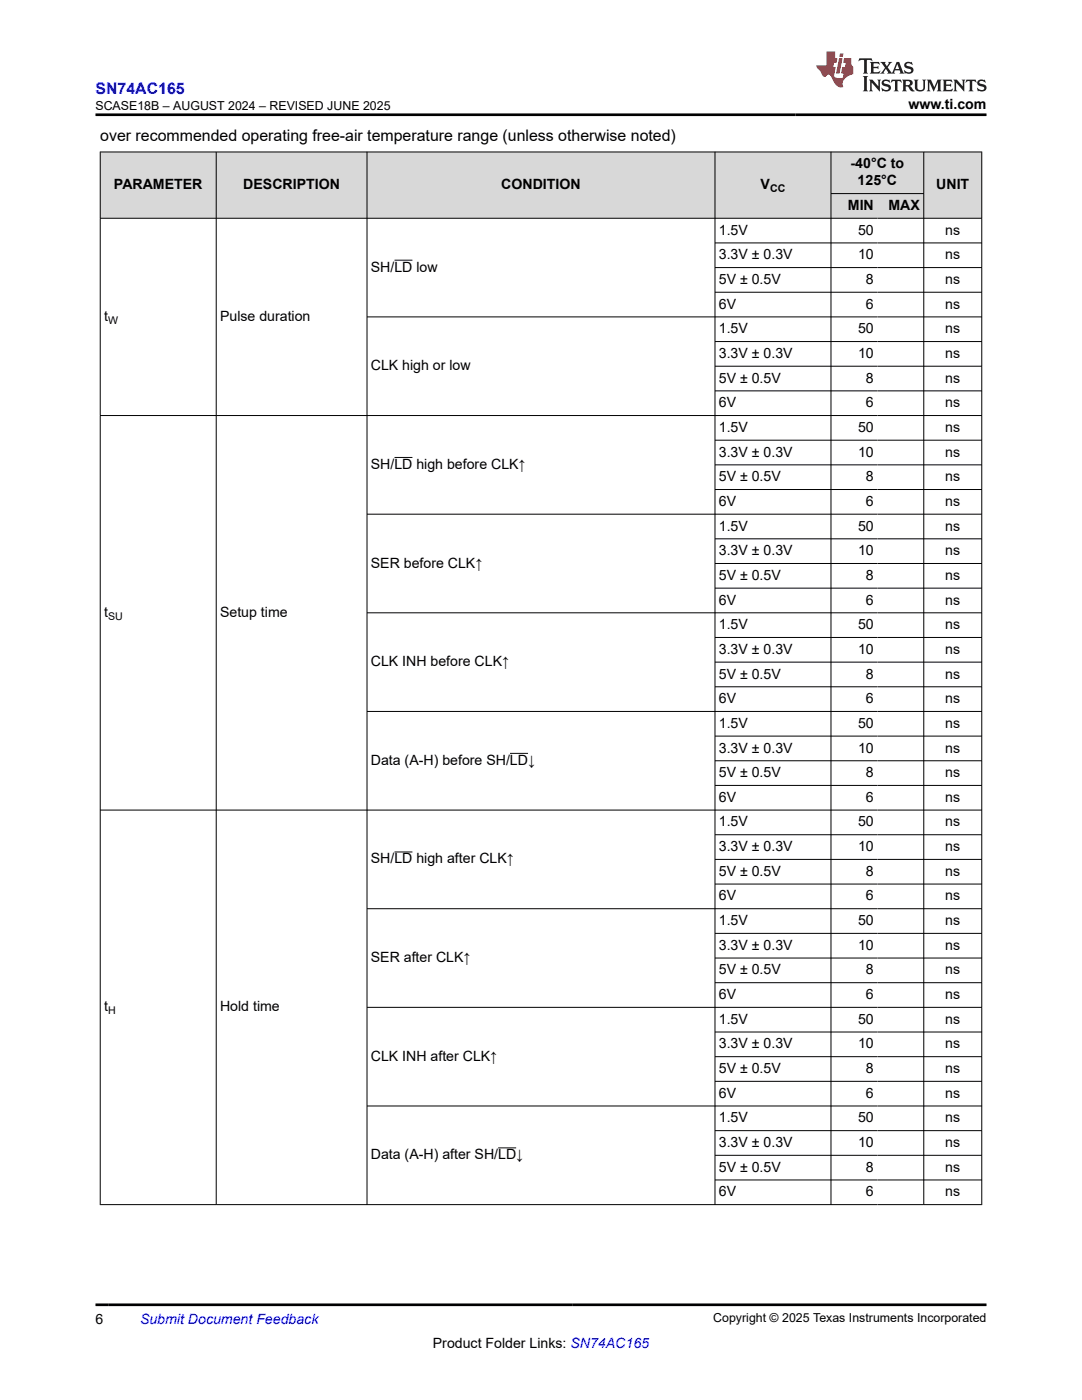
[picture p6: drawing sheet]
<svg xmlns="http://www.w3.org/2000/svg" width="216mm" height="279mm" viewBox="0 0 216 279" stroke-linecap="round" stroke-linejoin="round" font-family="sans-serif">
<g fill="#d8d8d8">
<path d="M20 30.3h175.9v8.3h-175.9z" fill-rule="evenodd"/>
<path d="M20.1 30.4h23v13.1h-23z" fill-rule="evenodd"/>
<path d="M43.2 30.4h30v13.1h-30z" fill-rule="evenodd"/>
<path d="M73.3 30.4h69.3v13.1h-69.3z" fill-rule="evenodd"/>
<path d="M142.7 30.4h23.1v13.1h-23.1z" fill-rule="evenodd"/>
<path d="M165.9 30.4h18.4v8.2h-18.4z" fill-rule="evenodd"/>
<path d="M184.4 30.4h11.4v13.1h-11.4z" fill-rule="evenodd"/>
<path d="M165.9 38.7h9.2v4.8h-9.2z" fill-rule="evenodd"/>
<path d="M175.1 38.7h9.2v4.8h-9.2z" fill-rule="evenodd"/>
</g>
<g fill="none" stroke="#000" stroke-width=".2">
<path d="M19.9 30.3h176.1M20 30.3v210.2M43.1 30.3v210.2M73.2 30.3v210.2M142.7 30.3v210.2M165.8 30.3v210.2M165.8 38.6h18.6M184.3 30.3v210.2M195.9 30.3v210.2M19.9 43.6h176.1M78.7 51.9h3.6M142.7 48.5h53.3"/>
<path d="M142.7 53.4h53.3M142.7 58.3h53.3M73.2 63.2h122.8M142.7 68.2h53.3M142.7 73.1h53.3M142.7 78h53.3M19.9 82.9h176.1M78.7 91.3h3.6M142.7 87.9h53.3M142.7 92.8h53.3M142.7 97.7h53.3M142.7 107.5h53.3"/>
<path d="M142.7 112.5h53.3M142.7 117.4h53.3M196 102.6h-122.8M73.2 122.3h122.8M142.7 127.2h53.3M142.7 132.1h53.3M142.7 137.1h53.3M73.2 142h122.8M101.8 150.3h3.6M142.7 146.9h53.3M142.7 151.8h53.3M142.7 156.7h53.3"/>
<path d="M19.9 161.7h176.1M78.7 170h3.6M142.7 166.6h53.3M142.7 171.5h53.3M142.7 176.4h53.3M73.2 181.4h122.8M142.7 186.3h53.3M142.7 191.2h53.3M142.7 196.1h53.3M142.7 206h53.3M142.7 210.9h53.3M142.7 215.8h53.3"/>
<path d="M196 201h-122.8M99.4 229.1h3.6M142.7 225.6h53.3M142.7 230.6h53.3M142.7 235.5h53.3M196 220.7h-122.8M19.9 240.4h176.1"/>
</g>
<path d="M171.5 11.6l-.2 .6 .5-.2h.6v.1v2.2l-.2 .4h1l-.2-.4v-2.2v-.1h.5l.6 .2-.2-.6zM173.6 12.4l.2 .3v1.6l-.2 .4h1.9l.1-.6a1.08 1.08 0 0 1-1.3 .2v-.7h.6l.4 .2v-.7l-.4 .2h-.6v-.5l.2-.2a1 1 0 0 1 1 .3l-.1-.5zM175.7 12.4l.9 1.1-1 1.2h.9l-.2-.2 .5-.8 .4 .8-.2 .2h1.6l-.2-.2 .2-.5h.9l.1 .5-.1 .2h.9l-.2-.4-.8-1.9h-.5l-.9 2.1-.9-1.1 .9-1h-.8l.2 .2-.4 .6-.4-.6 .2-.2zM179 12.8l.4 1h-.7zM180.7 12.5a.65 .65 0 0 0-.2 .7 .65 .65 0 0 0 .6 .5l.6 .1 .1 .3a.79 .79 0 0 1-.7 .4 .79 .79 0 0 1-.7-.5l.1 .7 .2-.1a.93 .93 0 0 0 1.1 0 .93 .93 0 0 0 .4-.9 1.46 1.46 0 0 0-1.2-.6l-.1-.3a1.09 1.09 0 0 1 1.2 .2l-.2-.6-.1 .1-.5-.2zM172.2 15.2l.2 .4v2.2l-.2 .4h1l-.2-.4v-2.2l.2-.4zM173.4 15.9l.2 .4v1.5l-.2 .4h.8l-.3-.4 .1-1.3 1.6 1.8v-2l.2-.4h-.7l.1 .2 .1 1.1-1.2-1.3zM176.2 16a.65 .65 0 0 0-.2 .8 .65 .65 0 0 0 .6 .4l.6 .2 .1 .2a.79 .79 0 0 1-.7 .4 .79 .79 0 0 1-.7-.5l.1 .7 .2-.1a.93 .93 0 0 0 1.1 .1 .93 .93 0 0 0 .4-1 1.46 1.46 0 0 0-1.2-.5l-.1-.4a1.09 1.09 0 0 1 1.2 .2l-.1-.6-.2 .1-.5-.1zM177.9 15.9l-.1 .6a.63 .63 0 0 1 .8-.3v1.6l-.3 .4h1l-.2-.4v-1.6a.66 .66 0 0 1 .8 .3l-.1-.6zM180 15.9l.2 .4v1.5l-.2 .4h1l-.2-.2-.1-.7h.5l.1 .2a.79 .79 0 0 0 1.2 .6l-1-.9a.61 .61 0 0 0 .6-.6 .61 .61 0 0 0-.5-.7zM180.8 16.2h.1a.47 .47 0 0 1 .5 .1 .47 .47 0 0 1 .1 .5l-.1 .1-.7 .1zM182.3 15.9l.2 .2a2.27 2.27 0 0 0 .4 2 1.04 1.04 0 0 0 1.7-.7v-1.3l.2-.2h-.8l.2 .4v1.1a.6 .6 0 0 1-.6 .6 .6 .6 0 0 1-.6-.6v-1.1l.3-.4zM184.9 15.9l.2 .4v1.5l-.2 .4h.8l-.3-.4v-1.4l.9 1.9 .9-1.9v1.4l-.3 .4h1l-.2-.4v-1.5l.2-.4h-.8l-.7 1.5-.6-1.5zM188.1 15.9l.2 .4v1.5l-.2 .4h1.9l.1-.6a1.09 1.09 0 0 1-1.3 .2v-.7h.6l.4 .2v-.6l-.4 .2h-.6v-.6l.2-.1a1.01 1.01 0 0 1 1 .3l-.1-.6zM190.2 15.9l.3 .4v1.5l-.3 .4h.8l-.2-.4v-1.3l1.6 1.8v-2l.2-.4h-.7l.2 .2v1.1l-1.2-1.3zM192.8 15.9l-.1 .6a.63 .63 0 0 1 .8-.3v1.6l-.3 .4h1l-.2-.4v-1.6a.66 .66 0 0 1 .8 .3l-.1-.6zM195.2 16a.65 .65 0 0 0-.2 .8 .65 .65 0 0 0 .6 .4l.6 .2 .2 .2a.79 .79 0 0 1-.7 .4 .79 .79 0 0 1-.7-.5l.1 .7 .2-.1a.93 .93 0 0 0 1 .1 .93 .93 0 0 0 .5-1 1.46 1.46 0 0 0-1.3-.5v-.4a1.09 1.09 0 0 1 1.2 .2l-.2-.6-.2 .1-.5-.1z" fill="#231f20"/>
<path d="M164.9 10.3v2.7h-2l.1 .4 .8 1a.95 .95 0 0 0 1 .9 .59 .59 0 0 1 .5-.4 .59 .59 0 0 1 .5 .3l.4 .8a1.59 1.59 0 0 0 2.1 1.4 1.61 1.61 0 0 1 1-2.3l1-.3-.1-1.5a1.59 1.59 0 0 1-.3-1.7h-1.5l-.2 .9h.6l-.2 .9h-.5l-.2 .9v.3l.4 .1-.1 .9h-.7a.73 .73 0 0 1-1-.7l.3-1.5h-.5l.1-.9h.5l.2-.9h-.5v-1.3zM167.4 11.6l-.6 3.1h.7l.6-3.1zM167.6 10.7l-.1 .6h.7l.1-.6z" fill="#ed1c24"/>
<path d="M19 22.9h177.8M19 260.4h177.8" fill="none" stroke="#000" stroke-width=".53"/>
<text font-size="3.2" fill="#00f" x="19" y="18.7">SN74AC165</text>
<text font-size="3.2" x="20" y="28.2">over recommended operating free-air temperature range (unless otherwise noted)</text>
<g font-size="2.8">
<text x="181.3" y="21.8">www.ti.com</text>
<text x="169.7" y="33.6">-40°C to</text>
<text x="22.7" y="37.8">PARAMETER</text>
<text x="48.5" y="37.8">DESCRIPTION</text>
<text x="100" y="37.8">CONDITION</text>
<text x="151.8" y="37.8">V</text>
<text x="169.2" y="41.9">MIN</text>
<text x="171.1" y="37">125°C</text>
<text x="177.3" y="41.9">MAX</text>
<text x="186.8" y="37.8">UNIT</text>
<text x="143.4" y="46.8">1.5V</text>
<text x="171.2" y="46.8">50</text>
<text x="188.6" y="46.8">ns</text>
<text x="143.4" y="51.8">3.3V ± 0.3V</text>
<text x="171.2" y="51.8">10</text>
<text x="188.6" y="51.8">ns</text>
<text x="74" y="54.2">SH/LD low</text>
<text x="143.4" y="56.7">5V ± 0.5V</text>
<text x="172.8" y="56.7">8</text>
<text x="188.6" y="56.7">ns</text>
<text x="20.8" y="64.1">t</text>
<text x="43.9" y="64.1">Pulse duration</text>
<text x="143.4" y="61.6">6V</text>
<text x="172.8" y="61.6">6</text>
<text x="188.6" y="61.6">ns</text>
<text x="143.4" y="66.5">1.5V</text>
<text x="143.4" y="71.4">3.3V ± 0.3V</text>
<text x="171.2" y="66.5">50</text>
<text x="171.2" y="71.4">10</text>
<text x="188.6" y="66.5">ns</text>
<text x="188.6" y="71.4">ns</text>
<text x="74" y="73.9">CLK high or low</text>
<text x="143.4" y="76.4">5V ± 0.5V</text>
<text x="172.8" y="76.4">8</text>
<text x="188.6" y="76.4">ns</text>
<text x="143.4" y="81.3">6V</text>
<text x="172.8" y="81.3">6</text>
<text x="188.6" y="81.3">ns</text>
<text x="143.4" y="86.2">1.5V</text>
<text x="171.2" y="86.2">50</text>
<text x="188.6" y="86.2">ns</text>
<text x="74" y="93.6">SH/LD high before CLK↑</text>
<text x="143.4" y="91.1">3.3V ± 0.3V</text>
<text x="171.2" y="91.1">10</text>
<text x="188.6" y="91.1">ns</text>
<text x="143.4" y="96">5V ± 0.5V</text>
<text x="143.4" y="101">6V</text>
<text x="172.8" y="96">8</text>
<text x="172.8" y="101">6</text>
<text x="188.6" y="96">ns</text>
<text x="188.6" y="101">ns</text>
<text x="143.4" y="105.9">1.5V</text>
<text x="171.2" y="105.9">50</text>
<text x="188.6" y="105.9">ns</text>
<text x="74" y="113.3">SER before CLK↑</text>
<text x="143.4" y="110.8">3.3V ± 0.3V</text>
<text x="171.2" y="110.8">10</text>
<text x="188.6" y="110.8">ns</text>
<text x="143.4" y="115.7">5V ± 0.5V</text>
<text x="172.8" y="115.7">8</text>
<text x="188.6" y="115.7">ns</text>
<text x="20.8" y="123.1">t</text>
<text x="43.9" y="123.1">Setup time</text>
<text x="143.4" y="120.7">6V</text>
<text x="143.4" y="125.6">1.5V</text>
<text x="171.2" y="125.6">50</text>
<text x="172.8" y="120.7">6</text>
<text x="188.6" y="120.7">ns</text>
<text x="188.6" y="125.6">ns</text>
<text x="143.4" y="130.5">3.3V ± 0.3V</text>
<text x="171.2" y="130.5">10</text>
<text x="188.6" y="130.5">ns</text>
<text x="74" y="133">CLK INH before CLK↑</text>
<text x="143.4" y="135.4">5V ± 0.5V</text>
<text x="172.8" y="135.4">8</text>
<text x="188.6" y="135.4">ns</text>
<text x="143.4" y="140.3">6V</text>
<text x="172.8" y="140.3">6</text>
<text x="188.6" y="140.3">ns</text>
<text x="143.4" y="145.3">1.5V</text>
<text x="171.2" y="145.3">50</text>
<text x="188.6" y="145.3">ns</text>
<text x="74" y="152.6">Data (A-H) before SH/LD↓</text>
<text x="143.4" y="150.2">3.3V ± 0.3V</text>
<text x="143.4" y="155.1">5V ± 0.5V</text>
<text x="171.2" y="150.2">10</text>
<text x="172.8" y="155.1">8</text>
<text x="188.6" y="150.2">ns</text>
<text x="188.6" y="155.1">ns</text>
<text x="143.4" y="160">6V</text>
<text x="172.8" y="160">6</text>
<text x="188.6" y="160">ns</text>
<text x="143.4" y="164.9">1.5V</text>
<text x="171.2" y="164.9">50</text>
<text x="188.6" y="164.9">ns</text>
<text x="74" y="172.3">SH/LD high after CLK↑</text>
<text x="143.4" y="169.9">3.3V ± 0.3V</text>
<text x="171.2" y="169.9">10</text>
<text x="188.6" y="169.9">ns</text>
<text x="143.4" y="174.8">5V ± 0.5V</text>
<text x="143.4" y="179.7">6V</text>
<text x="172.8" y="174.8">8</text>
<text x="172.8" y="179.7">6</text>
<text x="188.6" y="174.8">ns</text>
<text x="188.6" y="179.7">ns</text>
<text x="143.4" y="184.6">1.5V</text>
<text x="171.2" y="184.6">50</text>
<text x="188.6" y="184.6">ns</text>
<text x="143.4" y="189.5">3.3V ± 0.3V</text>
<text x="171.2" y="189.5">10</text>
<text x="188.6" y="189.5">ns</text>
<text x="74" y="192">SER after CLK↑</text>
<text x="143.4" y="194.5">5V ± 0.5V</text>
<text x="172.8" y="194.5">8</text>
<text x="188.6" y="194.5">ns</text>
<text x="20.8" y="201.9">t</text>
<text x="43.9" y="201.9">Hold time</text>
<text x="143.4" y="199.4">6V</text>
<text x="172.8" y="199.4">6</text>
<text x="188.6" y="199.4">ns</text>
<text x="143.4" y="204.3">1.5V</text>
<text x="143.4" y="209.2">3.3V ± 0.3V</text>
<text x="171.2" y="204.3">50</text>
<text x="171.2" y="209.2">10</text>
<text x="188.6" y="204.3">ns</text>
<text x="188.6" y="209.2">ns</text>
<text x="74" y="211.7">CLK INH after CLK↑</text>
<text x="143.4" y="214.2">5V ± 0.5V</text>
<text x="172.8" y="214.2">8</text>
<text x="188.6" y="214.2">ns</text>
<text x="143.4" y="219.1">6V</text>
<text x="172.8" y="219.1">6</text>
<text x="188.6" y="219.1">ns</text>
<text x="143.4" y="224">1.5V</text>
<text x="171.2" y="224">50</text>
<text x="188.6" y="224">ns</text>
<text x="74" y="231.4">Data (A-H) after SH/LD↓</text>
<text x="143.4" y="228.9">3.3V ± 0.3V</text>
<text x="143.4" y="233.8">5V ± 0.5V</text>
<text x="171.2" y="228.9">10</text>
<text x="172.8" y="233.8">8</text>
<text x="188.6" y="228.9">ns</text>
<text x="188.6" y="233.8">ns</text>
<text x="143.4" y="238.8">6V</text>
<text x="172.8" y="238.8">6</text>
<text x="188.6" y="238.8">ns</text>
<text x="19" y="264.2">6</text>
<text x="86.4" y="269">Product Folder Links: SN74AC165</text>
</g>
<text font-size="2.8" fill="#00f" x="27.9" y="264.2">Submit Document Feedback</text>
<g font-size="2.5">
<text x="19" y="21.9">SCASE18B – AUGUST 2024 – REVISED JUNE 2025</text>
<text x="142.3" y="263.9">Copyright © 2025 Texas Instruments Incorporated</text>
</g>
<g font-size="2.1">
<text x="153.7" y="38.3">CC</text>
<text x="21.6" y="64.6">W</text>
<text x="21.6" y="123.7">SU</text>
<text x="21.6" y="202.4">H</text>
</g>
</svg>
